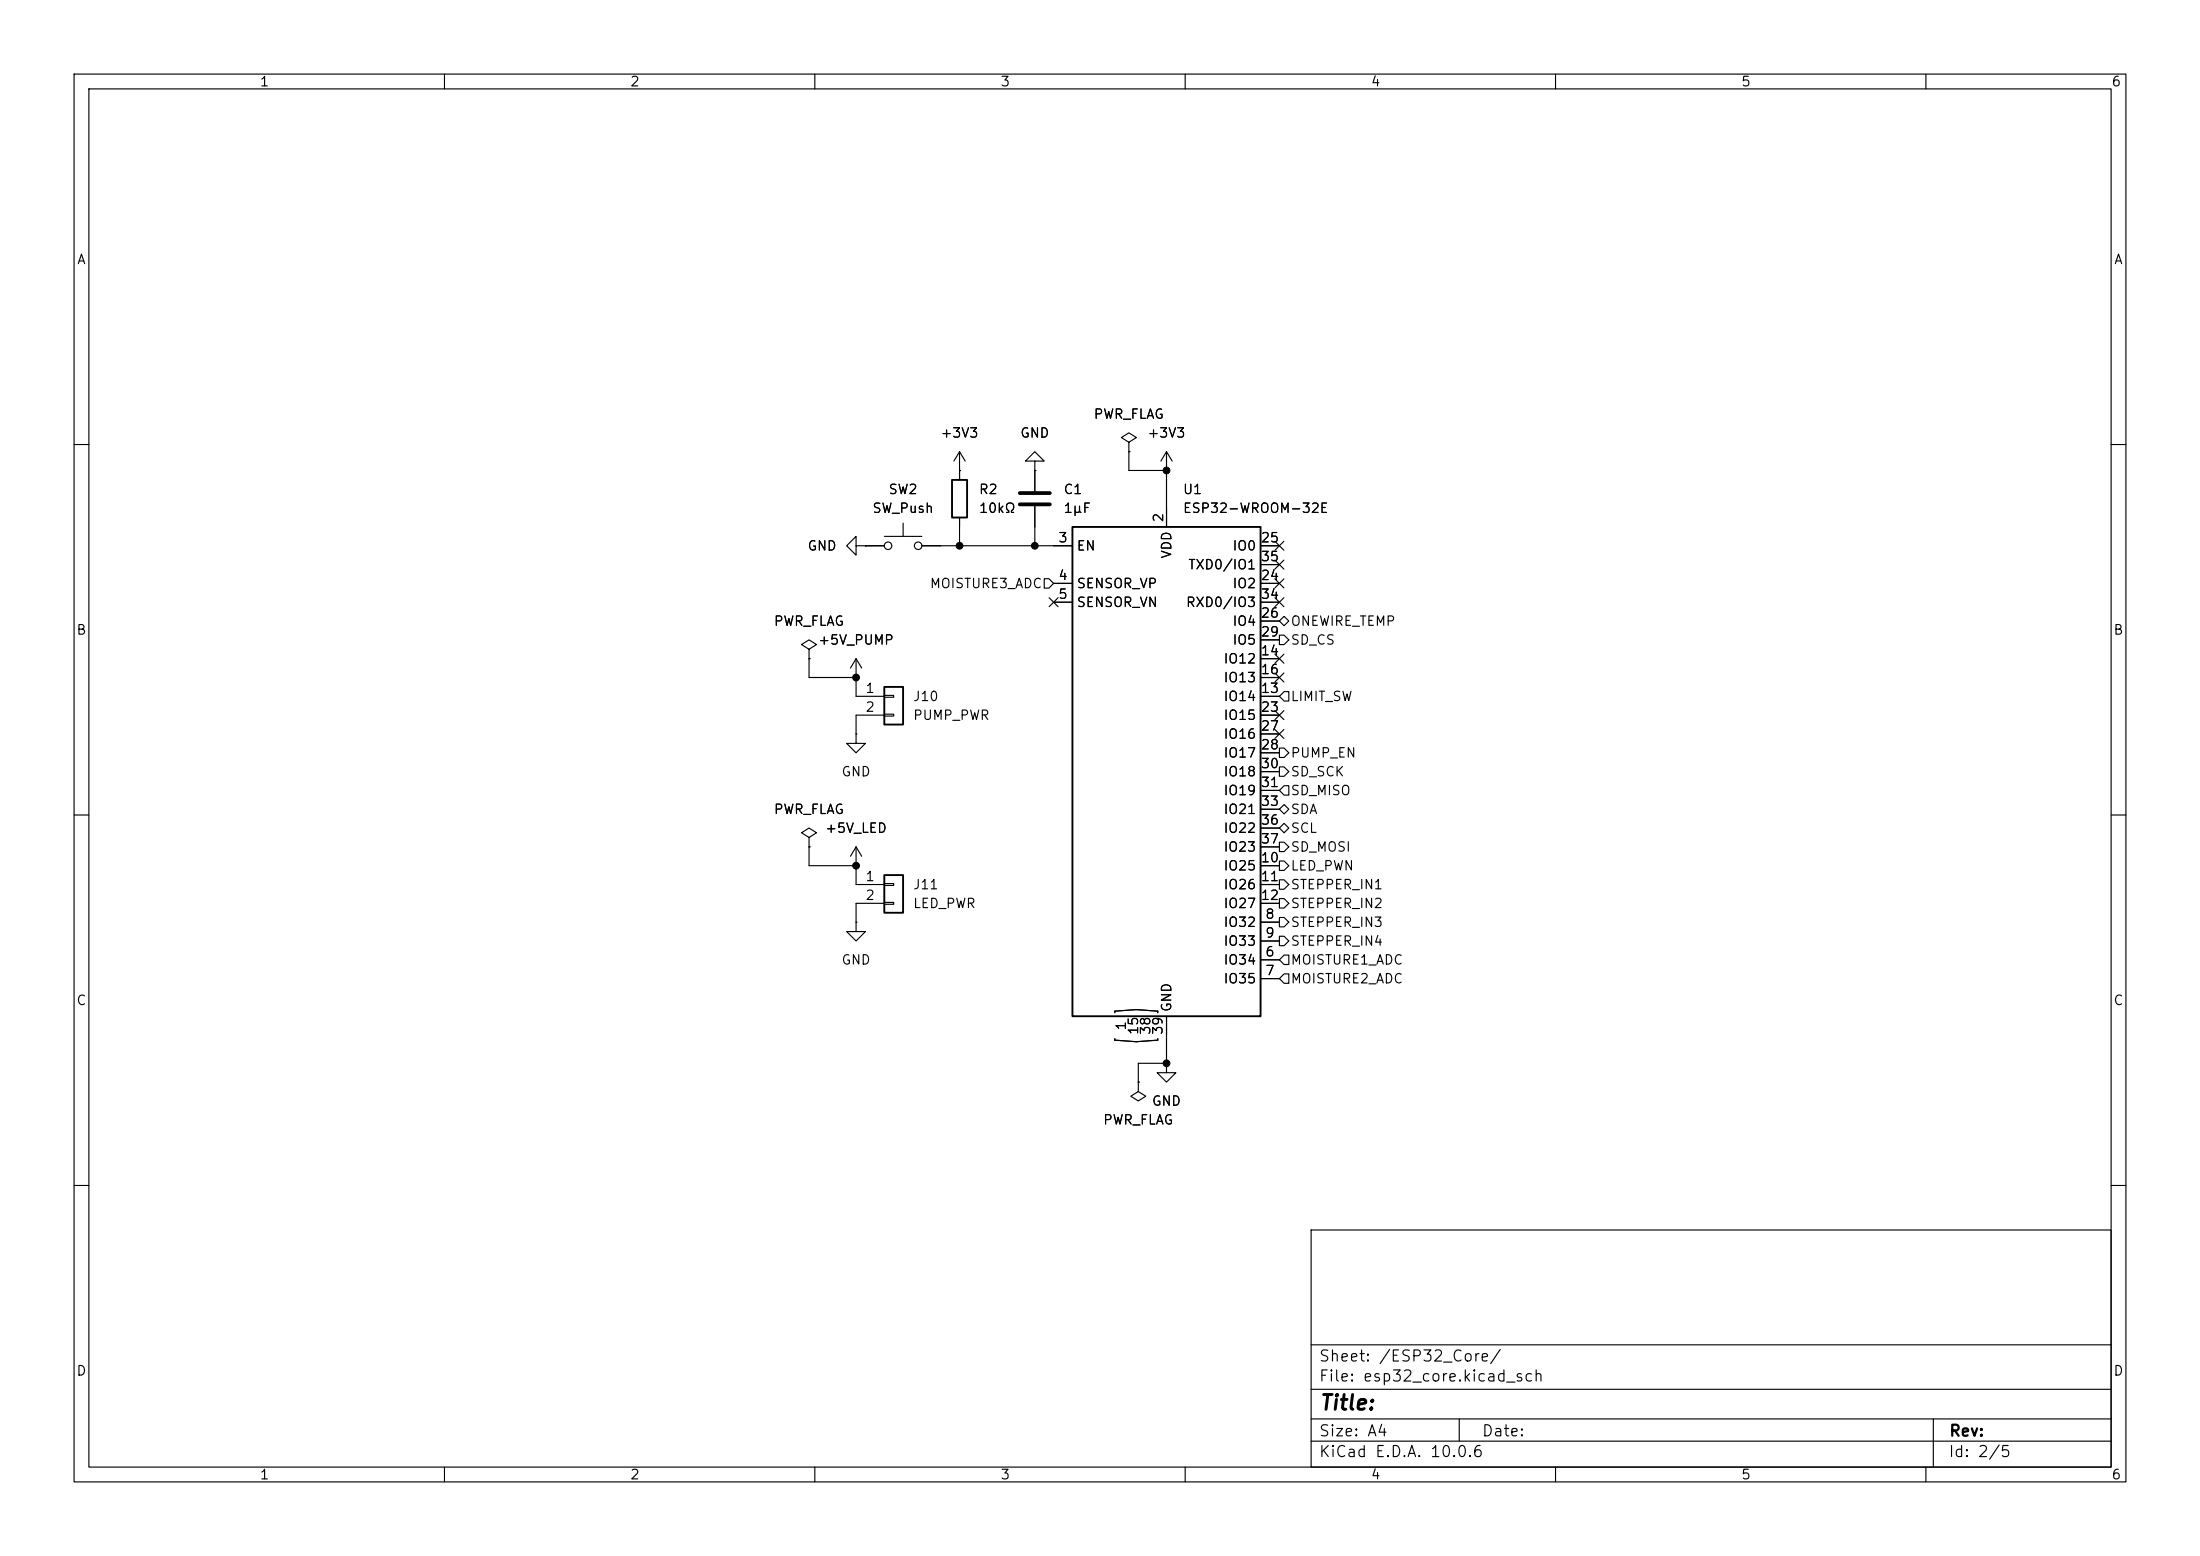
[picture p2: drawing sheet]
(kicad_sch
 (version 20260306)
 (generator "eeschema")
 (generator_version "10.0")
 (paper "A4")
 (lib_symbols
  (symbol "Connector_Generic:Conn_01x02"
   (pin_names
    (offset 1.016) (hide yes)) (exclude_from_sim no) (in_bom yes) (on_board yes)
   (in_pos_files yes)
   (duplicate_pin_numbers_are_jumpers no)
   (property "Reference" "J" (at 0 2.54 0) (show_name no) (do_not_autoplace no) (effects (font (size 1.27 1.27))))
   (property "Value" "Conn_01x02" (at 0 -5.08 0) (show_name no) (do_not_autoplace no) (effects (font (size 1.27 1.27))))
   (property "Footprint" "" (at 0 0 0) (show_name no) (do_not_autoplace no) (hide yes) (effects (font (size 1.27 1.27))))
   (property "Datasheet" "" (at 0 0 0) (show_name no) (do_not_autoplace no) (hide yes) (effects (font (size 1.27 1.27))))
   (property "Description" "Generic connector, single row, 01x02, script generated (kicad-library-utils/schlib/autogen/connector/)" (at 0 0 0) (show_name no) (do_not_autoplace no) (hide yes) (effects (font (size 1.27 1.27))))
   (symbol "Conn_01x02_1_1"
    (rectangle (start -1.27 1.27) (end 1.27 -3.81) (stroke (width 0.254) (type default)) (fill (type background)))
    (rectangle (start -1.27 0.127) (end 0 -0.127) (stroke (width 0.1524) (type default)) (fill (type none)))
    (rectangle (start -1.27 -2.413) (end 0 -2.667) (stroke (width 0.1524) (type default)) (fill (type none)))
    (pin passive line (at -5.08 0 0) (length 3.81) (name "Pin_1" (effects (font (size 1.27 1.27)))) (number "1" (effects (font (size 1.27 1.27)))))
    (pin passive line (at -5.08 -2.54 0) (length 3.81) (name "Pin_2" (effects (font (size 1.27 1.27)))) (number "2" (effects (font (size 1.27 1.27))))))
   (embedded_fonts no))
  (symbol "Device:C"
   (pin_numbers (hide yes))
   (pin_names
    (offset 0.254)) (exclude_from_sim no) (in_bom yes) (on_board yes)
   (in_pos_files yes)
   (duplicate_pin_numbers_are_jumpers no)
   (property "Reference" "C" (at 0.635 2.54 0) (show_name no) (do_not_autoplace no) (effects (font (size 1.27 1.27)) (justify left)))
   (property "Value" "C" (at 0.635 -2.54 0) (show_name no) (do_not_autoplace no) (effects (font (size 1.27 1.27)) (justify left)))
   (property "Footprint" "" (at 0.9652 -3.81 0) (show_name no) (do_not_autoplace no) (hide yes) (effects (font (size 1.27 1.27))))
   (property "Datasheet" "" (at 0 0 0) (show_name no) (do_not_autoplace no) (hide yes) (effects (font (size 1.27 1.27))))
   (property "Description" "Unpolarized capacitor" (at 0 0 0) (show_name no) (do_not_autoplace no) (hide yes) (effects (font (size 1.27 1.27))))
   (symbol "C_0_1"
    (polyline (pts (xy -2.032 0.762) (xy 2.032 0.762)) (stroke (width 0.508) (type default)) (fill (type none)))
    (polyline (pts (xy -2.032 -0.762) (xy 2.032 -0.762)) (stroke (width 0.508) (type default)) (fill (type none))))
   (symbol "C_1_1"
    (pin passive line (at 0 3.81 270) (length 2.794) (name "" (effects (font (size 1.27 1.27)))) (number "1" (effects (font (size 1.27 1.27)))))
    (pin passive line (at 0 -3.81 90) (length 2.794) (name "" (effects (font (size 1.27 1.27)))) (number "2" (effects (font (size 1.27 1.27))))))
   (embedded_fonts no))
  (symbol "Device:R"
   (pin_numbers (hide yes))
   (pin_names
    (offset 0)) (exclude_from_sim no) (in_bom yes) (on_board yes)
   (in_pos_files yes)
   (duplicate_pin_numbers_are_jumpers no)
   (property "Reference" "R" (at 2.032 0 90) (show_name no) (do_not_autoplace no) (effects (font (size 1.27 1.27))))
   (property "Value" "R" (at 0 0 90) (show_name no) (do_not_autoplace no) (effects (font (size 1.27 1.27))))
   (property "Footprint" "" (at -1.778 0 90) (show_name no) (do_not_autoplace no) (hide yes) (effects (font (size 1.27 1.27))))
   (property "Datasheet" "" (at 0 0 0) (show_name no) (do_not_autoplace no) (hide yes) (effects (font (size 1.27 1.27))))
   (property "Description" "Resistor" (at 0 0 0) (show_name no) (do_not_autoplace no) (hide yes) (effects (font (size 1.27 1.27))))
   (symbol "R_0_1"
    (rectangle (start -1.016 -2.54) (end 1.016 2.54) (stroke (width 0.254) (type default)) (fill (type none))))
   (symbol "R_1_1"
    (pin passive line (at 0 3.81 270) (length 1.27) (name "" (effects (font (size 1.27 1.27)))) (number "1" (effects (font (size 1.27 1.27)))))
    (pin passive line (at 0 -3.81 90) (length 1.27) (name "" (effects (font (size 1.27 1.27)))) (number "2" (effects (font (size 1.27 1.27))))))
   (embedded_fonts no))
  (symbol "RF_Module:ESP32-WROOM-32E" (exclude_from_sim no) (in_bom yes) (on_board yes)
   (in_pos_files yes)
   (duplicate_pin_numbers_are_jumpers no)
   (property "Reference" "U" (at -12.7 34.29 0) (show_name no) (do_not_autoplace no) (effects (font (size 1.27 1.27)) (justify left)))
   (property "Value" "ESP32-WROOM-32E" (at 1.27 34.29 0) (show_name no) (do_not_autoplace no) (effects (font (size 1.27 1.27)) (justify left)))
   (property "Footprint" "RF_Module:ESP32-WROOM-32E" (at 16.51 -34.29 0) (show_name no) (do_not_autoplace no) (hide yes) (effects (font (size 1.27 1.27))))
   (property "Datasheet" "https://www.espressif.com/sites/default/files/documentation/esp32-wroom-32e_esp32-wroom-32ue_datasheet_en.pdf" (at 0 0 0) (show_name no) (do_not_autoplace no) (hide yes) (effects (font (size 1.27 1.27))))
   (property "Description" "RF Module, ESP32-D0WD-V3 SoC, without PSRAM, Wi-Fi 802.11b/g/n, Bluetooth, BLE, 32-bit, 2.7-3.6V, onboard antenna, SMD" (at 0 0 0) (show_name no) (do_not_autoplace no) (hide yes) (effects (font (size 1.27 1.27))))
   (symbol "ESP32-WROOM-32E_0_1"
    (rectangle (start -12.7 33.02) (end 12.7 -33.02) (stroke (width 0.254) (type default)) (fill (type background))))
   (symbol "ESP32-WROOM-32E_1_1"
    (pin power_in line (at 0 35.56 270) (length 2.54) (name "VDD" (effects (font (size 1.27 1.27)))) (number "2" (effects (font (size 1.27 1.27)))))
    (pin input line (at -15.24 30.48 0) (length 2.54) (name "EN" (effects (font (size 1.27 1.27)))) (number "3" (effects (font (size 1.27 1.27)))))
    (pin input line (at -15.24 25.4 0) (length 2.54) (name "SENSOR_VP" (effects (font (size 1.27 1.27)))) (number "4" (effects (font (size 1.27 1.27)))))
    (pin input line (at -15.24 22.86 0) (length 2.54) (name "SENSOR_VN" (effects (font (size 1.27 1.27)))) (number "5" (effects (font (size 1.27 1.27)))))
    (pin input line (at 15.24 -25.4 180) (length 2.54) (name "IO34" (effects (font (size 1.27 1.27)))) (number "6" (effects (font (size 1.27 1.27)))))
    (pin input line (at 15.24 -27.94 180) (length 2.54) (name "IO35" (effects (font (size 1.27 1.27)))) (number "7" (effects (font (size 1.27 1.27)))))
    (pin bidirectional line (at 15.24 -20.32 180) (length 2.54) (name "IO32" (effects (font (size 1.27 1.27)))) (number "8" (effects (font (size 1.27 1.27)))))
    (pin bidirectional line (at 15.24 -22.86 180) (length 2.54) (name "IO33" (effects (font (size 1.27 1.27)))) (number "9" (effects (font (size 1.27 1.27)))))
    (pin bidirectional line (at 15.24 -12.7 180) (length 2.54) (name "IO25" (effects (font (size 1.27 1.27)))) (number "10" (effects (font (size 1.27 1.27)))))
    (pin bidirectional line (at 15.24 -15.24 180) (length 2.54) (name "IO26" (effects (font (size 1.27 1.27)))) (number "11" (effects (font (size 1.27 1.27)))))
    (pin bidirectional line (at 15.24 -17.78 180) (length 2.54) (name "IO27" (effects (font (size 1.27 1.27)))) (number "12" (effects (font (size 1.27 1.27)))))
    (pin bidirectional line (at 15.24 10.16 180) (length 2.54) (name "IO14" (effects (font (size 1.27 1.27)))) (number "13" (effects (font (size 1.27 1.27)))))
    (pin bidirectional line (at 15.24 15.24 180) (length 2.54) (name "IO12" (effects (font (size 1.27 1.27)))) (number "14" (effects (font (size 1.27 1.27)))))
    (pin bidirectional line (at 15.24 12.7 180) (length 2.54) (name "IO13" (effects (font (size 1.27 1.27)))) (number "16" (effects (font (size 1.27 1.27)))))
    (pin no_connect line (at -12.7 -5.08 0) (length 2.54) (hide yes) (name "NC" (effects (font (size 1.27 1.27)))) (number "17" (effects (font (size 1.27 1.27)))))
    (pin no_connect line (at -12.7 -7.62 0) (length 2.54) (hide yes) (name "NC" (effects (font (size 1.27 1.27)))) (number "18" (effects (font (size 1.27 1.27)))))
    (pin no_connect line (at -12.7 -12.7 0) (length 2.54) (hide yes) (name "NC" (effects (font (size 1.27 1.27)))) (number "19" (effects (font (size 1.27 1.27)))))
    (pin no_connect line (at -12.7 -10.16 0) (length 2.54) (hide yes) (name "NC" (effects (font (size 1.27 1.27)))) (number "20" (effects (font (size 1.27 1.27)))))
    (pin no_connect line (at -12.7 0 0) (length 2.54) (hide yes) (name "NC" (effects (font (size 1.27 1.27)))) (number "21" (effects (font (size 1.27 1.27)))))
    (pin no_connect line (at -12.7 -2.54 0) (length 2.54) (hide yes) (name "NC" (effects (font (size 1.27 1.27)))) (number "22" (effects (font (size 1.27 1.27)))))
    (pin bidirectional line (at 15.24 7.62 180) (length 2.54) (name "IO15" (effects (font (size 1.27 1.27)))) (number "23" (effects (font (size 1.27 1.27)))))
    (pin bidirectional line (at 15.24 25.4 180) (length 2.54) (name "IO2" (effects (font (size 1.27 1.27)))) (number "24" (effects (font (size 1.27 1.27)))))
    (pin bidirectional line (at 15.24 30.48 180) (length 2.54) (name "IO0" (effects (font (size 1.27 1.27)))) (number "25" (effects (font (size 1.27 1.27)))))
    (pin bidirectional line (at 15.24 20.32 180) (length 2.54) (name "IO4" (effects (font (size 1.27 1.27)))) (number "26" (effects (font (size 1.27 1.27)))))
    (pin bidirectional line (at 15.24 5.08 180) (length 2.54) (name "IO16" (effects (font (size 1.27 1.27)))) (number "27" (effects (font (size 1.27 1.27)))))
    (pin bidirectional line (at 15.24 2.54 180) (length 2.54) (name "IO17" (effects (font (size 1.27 1.27)))) (number "28" (effects (font (size 1.27 1.27)))))
    (pin bidirectional line (at 15.24 17.78 180) (length 2.54) (name "IO5" (effects (font (size 1.27 1.27)))) (number "29" (effects (font (size 1.27 1.27)))))
    (pin bidirectional line (at 15.24 0 180) (length 2.54) (name "IO18" (effects (font (size 1.27 1.27)))) (number "30" (effects (font (size 1.27 1.27)))))
    (pin bidirectional line (at 15.24 -2.54 180) (length 2.54) (name "IO19" (effects (font (size 1.27 1.27)))) (number "31" (effects (font (size 1.27 1.27)))))
    (pin no_connect line (at -12.7 -27.94 0) (length 2.54) (hide yes) (name "NC" (effects (font (size 1.27 1.27)))) (number "32" (effects (font (size 1.27 1.27)))))
    (pin bidirectional line (at 15.24 -5.08 180) (length 2.54) (name "IO21" (effects (font (size 1.27 1.27)))) (number "33" (effects (font (size 1.27 1.27)))))
    (pin bidirectional line (at 15.24 22.86 180) (length 2.54) (name "RXD0/IO3" (effects (font (size 1.27 1.27)))) (number "34" (effects (font (size 1.27 1.27)))))
    (pin bidirectional line (at 15.24 27.94 180) (length 2.54) (name "TXD0/IO1" (effects (font (size 1.27 1.27)))) (number "35" (effects (font (size 1.27 1.27)))))
    (pin bidirectional line (at 15.24 -7.62 180) (length 2.54) (name "IO22" (effects (font (size 1.27 1.27)))) (number "36" (effects (font (size 1.27 1.27)))))
    (pin bidirectional line (at 15.24 -10.16 180) (length 2.54) (name "IO23" (effects (font (size 1.27 1.27)))) (number "37" (effects (font (size 1.27 1.27)))))
    (pin power_in line (at 0 -35.56 90) (length 2.54) (name "GND" (effects (font (size 1.27 1.27)))) (number "[1,15,38,39]" (effects (font (size 1.27 1.27))))))
   (embedded_fonts no))
  (symbol "Switch:SW_Push"
   (pin_numbers (hide yes))
   (pin_names
    (offset 1.016) (hide yes)) (exclude_from_sim no) (in_bom yes) (on_board yes)
   (in_pos_files yes)
   (duplicate_pin_numbers_are_jumpers no)
   (property "Reference" "SW" (at 1.27 2.54 0) (show_name no) (do_not_autoplace no) (effects (font (size 1.27 1.27)) (justify left)))
   (property "Value" "SW_Push" (at 0 -1.524 0) (show_name no) (do_not_autoplace no) (effects (font (size 1.27 1.27))))
   (property "Footprint" "" (at 0 5.08 0) (show_name no) (do_not_autoplace no) (hide yes) (effects (font (size 1.27 1.27))))
   (property "Datasheet" "" (at 0 5.08 0) (show_name no) (do_not_autoplace no) (hide yes) (effects (font (size 1.27 1.27))))
   (property "Description" "Push button switch, generic, two pins" (at 0 0 0) (show_name no) (do_not_autoplace no) (hide yes) (effects (font (size 1.27 1.27))))
   (symbol "SW_Push_0_1"
    (circle (center -2.032 0) (radius 0.508) (stroke (width 0) (type default)) (fill (type none)))
    (polyline (pts (xy 0 1.27) (xy 0 3.048)) (stroke (width 0) (type default)) (fill (type none)))
    (circle (center 2.032 0) (radius 0.508) (stroke (width 0) (type default)) (fill (type none)))
    (polyline (pts (xy 2.54 1.27) (xy -2.54 1.27)) (stroke (width 0) (type default)) (fill (type none)))
    (pin passive line (at -5.08 0 0) (length 2.54) (name "1" (effects (font (size 1.27 1.27)))) (number "1" (effects (font (size 1.27 1.27)))))
    (pin passive line (at 5.08 0 180) (length 2.54) (name "2" (effects (font (size 1.27 1.27)))) (number "2" (effects (font (size 1.27 1.27))))))
   (embedded_fonts no))
  (symbol "power:+3V3"
   (power global)
   (pin_numbers (hide yes))
   (pin_names
    (offset 0) (hide yes)) (exclude_from_sim no) (in_bom yes) (on_board yes)
   (in_pos_files yes)
   (duplicate_pin_numbers_are_jumpers no)
   (property "Reference" "#PWR" (at 0 -3.81 0) (show_name no) (do_not_autoplace no) (hide yes) (effects (font (size 1.27 1.27))))
   (property "Value" "+3V3" (at 0 3.556 0) (show_name no) (do_not_autoplace no) (effects (font (size 1.27 1.27))))
   (property "Footprint" "" (at 0 0 0) (show_name no) (do_not_autoplace no) (hide yes) (effects (font (size 1.27 1.27))))
   (property "Datasheet" "" (at 0 0 0) (show_name no) (do_not_autoplace no) (hide yes) (effects (font (size 1.27 1.27))))
   (property "Description" "Power symbol creates a global label with name \"+3V3\"" (at 0 0 0) (show_name no) (do_not_autoplace no) (hide yes) (effects (font (size 1.27 1.27))))
   (symbol "+3V3_0_1"
    (polyline (pts (xy -0.762 1.27) (xy 0 2.54)) (stroke (width 0) (type default)) (fill (type none)))
    (polyline (pts (xy 0 2.54) (xy 0.762 1.27)) (stroke (width 0) (type default)) (fill (type none)))
    (polyline (pts (xy 0 0) (xy 0 2.54)) (stroke (width 0) (type default)) (fill (type none))))
   (symbol "+3V3_1_1"
    (pin power_in line (at 0 0 90) (length 0) (name "" (effects (font (size 1.27 1.27)))) (number "1" (effects (font (size 1.27 1.27))))))
   (embedded_fonts no))
  (symbol "power:+5V"
   (power global)
   (pin_numbers (hide yes))
   (pin_names
    (offset 0) (hide yes)) (exclude_from_sim no) (in_bom yes) (on_board yes)
   (in_pos_files yes)
   (duplicate_pin_numbers_are_jumpers no)
   (property "Reference" "#PWR" (at 0 -3.81 0) (show_name no) (do_not_autoplace no) (hide yes) (effects (font (size 1.27 1.27))))
   (property "Value" "+5V" (at 0 3.556 0) (show_name no) (do_not_autoplace no) (effects (font (size 1.27 1.27))))
   (property "Footprint" "" (at 0 0 0) (show_name no) (do_not_autoplace no) (hide yes) (effects (font (size 1.27 1.27))))
   (property "Datasheet" "" (at 0 0 0) (show_name no) (do_not_autoplace no) (hide yes) (effects (font (size 1.27 1.27))))
   (property "Description" "Power symbol creates a global label with name \"+5V\"" (at 0 0 0) (show_name no) (do_not_autoplace no) (hide yes) (effects (font (size 1.27 1.27))))
   (symbol "+5V_0_1"
    (polyline (pts (xy -0.762 1.27) (xy 0 2.54)) (stroke (width 0) (type default)) (fill (type none)))
    (polyline (pts (xy 0 2.54) (xy 0.762 1.27)) (stroke (width 0) (type default)) (fill (type none)))
    (polyline (pts (xy 0 0) (xy 0 2.54)) (stroke (width 0) (type default)) (fill (type none))))
   (symbol "+5V_1_1"
    (pin power_in line (at 0 0 90) (length 0) (name "" (effects (font (size 1.27 1.27)))) (number "1" (effects (font (size 1.27 1.27))))))
   (embedded_fonts no))
  (symbol "power:GND"
   (power global)
   (pin_numbers (hide yes))
   (pin_names
    (offset 0) (hide yes)) (exclude_from_sim no) (in_bom yes) (on_board yes)
   (in_pos_files yes)
   (duplicate_pin_numbers_are_jumpers no)
   (property "Reference" "#PWR" (at 0 -6.35 0) (show_name no) (do_not_autoplace no) (hide yes) (effects (font (size 1.27 1.27))))
   (property "Value" "GND" (at 0 -3.81 0) (show_name no) (do_not_autoplace no) (effects (font (size 1.27 1.27))))
   (property "Footprint" "" (at 0 0 0) (show_name no) (do_not_autoplace no) (hide yes) (effects (font (size 1.27 1.27))))
   (property "Datasheet" "" (at 0 0 0) (show_name no) (do_not_autoplace no) (hide yes) (effects (font (size 1.27 1.27))))
   (property "Description" "Power symbol creates a global label with name \"GND\" , ground" (at 0 0 0) (show_name no) (do_not_autoplace no) (hide yes) (effects (font (size 1.27 1.27))))
   (symbol "GND_0_1"
    (polyline (pts (xy 0 0) (xy 0 -1.27) (xy 1.27 -1.27) (xy 0 -2.54) (xy -1.27 -1.27) (xy 0 -1.27)) (stroke (width 0) (type default)) (fill (type none))))
   (symbol "GND_1_1"
    (pin power_in line (at 0 0 270) (length 0) (name "" (effects (font (size 1.27 1.27)))) (number "1" (effects (font (size 1.27 1.27))))))
   (embedded_fonts no))
  (symbol "power:PWR_FLAG"
   (power global)
   (pin_numbers (hide yes))
   (pin_names
    (offset 0) (hide yes)) (exclude_from_sim no) (in_bom yes) (on_board yes)
   (in_pos_files yes)
   (duplicate_pin_numbers_are_jumpers no)
   (property "Reference" "#FLG" (at 0 1.905 0) (show_name no) (do_not_autoplace no) (hide yes) (effects (font (size 1.27 1.27))))
   (property "Value" "PWR_FLAG" (at 0 3.81 0) (show_name no) (do_not_autoplace no) (effects (font (size 1.27 1.27))))
   (property "Footprint" "" (at 0 0 0) (show_name no) (do_not_autoplace no) (hide yes) (effects (font (size 1.27 1.27))))
   (property "Datasheet" "" (at 0 0 0) (show_name no) (do_not_autoplace no) (hide yes) (effects (font (size 1.27 1.27))))
   (property "Description" "Special symbol for telling ERC where power comes from" (at 0 0 0) (show_name no) (do_not_autoplace no) (hide yes) (effects (font (size 1.27 1.27))))
   (symbol "PWR_FLAG_0_0"
    (pin power_out line (at 0 0 90) (length 0) (name "" (effects (font (size 1.27 1.27)))) (number "1" (effects (font (size 1.27 1.27))))))
   (symbol "PWR_FLAG_0_1"
    (polyline (pts (xy 0 0) (xy 0 1.27) (xy -1.016 1.905) (xy 0 2.54) (xy 1.016 1.905) (xy 0 1.27)) (stroke (width 0) (type default)) (fill (type none))))
   (embedded_fonts no)))
 (junction
  (at 157.48 63.5)
  (diameter 0)
  (color 0 0 0 0))
 (junction
  (at 157.48 143.51)
  (diameter 0)
  (color 0 0 0 0))
 (junction
  (at 139.7 73.66)
  (diameter 0)
  (color 0 0 0 0))
 (junction
  (at 115.57 116.84)
  (diameter 0)
  (color 0 0 0 0))
 (junction
  (at 129.54 73.66)
  (diameter 0)
  (color 0 0 0 0))
 (junction
  (at 115.57 91.44)
  (diameter 0)
  (color 0 0 0 0))
 (no_connect
  (at 172.72 96.52))
 (no_connect
  (at 172.72 78.74))
 (no_connect
  (at 172.72 76.2))
 (no_connect
  (at 142.24 81.28))
 (no_connect
  (at 172.72 99.06))
 (no_connect
  (at 172.72 81.28))
 (no_connect
  (at 172.72 88.9))
 (no_connect
  (at 172.72 91.44))
 (no_connect
  (at 172.72 73.66))
 (wire
  (pts (xy 152.4 63.5) (xy 157.48 63.5))
  (stroke (width 0) (type default)))
 (wire
  (pts (xy 157.48 143.51) (xy 157.48 139.7))
  (stroke (width 0) (type default)))
 (wire
  (pts (xy 115.57 91.44) (xy 115.57 93.98))
  (stroke (width 0) (type default)))
 (wire
  (pts (xy 139.7 73.66) (xy 142.24 73.66))
  (stroke (width 0) (type default)))
 (wire
  (pts (xy 157.48 63.5) (xy 157.48 68.58))
  (stroke (width 0) (type default)))
 (wire
  (pts (xy 127 73.66) (xy 139.7 73.66))
  (stroke (width 0) (type default)))
 (wire
  (pts (xy 109.22 116.84) (xy 115.57 116.84))
  (stroke (width 0) (type default)))
 (wire
  (pts (xy 115.57 116.84) (xy 115.57 119.38))
  (stroke (width 0) (type default)))
 (wire
  (pts (xy 115.57 121.92) (xy 115.57 124.46))
  (stroke (width 0) (type default)))
 (wire
  (pts (xy 129.54 71.12) (xy 129.54 73.66))
  (stroke (width 0) (type default)))
 (wire
  (pts (xy 153.67 146.05) (xy 153.67 143.51))
  (stroke (width 0) (type default)))
 (wire
  (pts (xy 109.22 88.9) (xy 109.22 91.44))
  (stroke (width 0) (type default)))
 (wire
  (pts (xy 115.57 96.52) (xy 115.57 99.06))
  (stroke (width 0) (type default)))
 (wire
  (pts (xy 139.7 71.12) (xy 139.7 73.66))
  (stroke (width 0) (type default)))
 (wire
  (pts (xy 109.22 91.44) (xy 115.57 91.44))
  (stroke (width 0) (type default)))
 (wire
  (pts (xy 152.4 60.96) (xy 152.4 63.5))
  (stroke (width 0) (type default)))
 (wire
  (pts (xy 153.67 143.51) (xy 157.48 143.51))
  (stroke (width 0) (type default)))
 (wire
  (pts (xy 109.22 114.3) (xy 109.22 116.84))
  (stroke (width 0) (type default)))
 (hierarchical_label "MOISTURE3_ADC"
  (shape input)
  (at 142.24 78.74 180)
  (effects (font (size 1.27 1.27)) (justify right)))
 (hierarchical_label "ONEWIRE_TEMP"
  (shape bidirectional)
  (at 172.72 83.82 0)
  (effects (font (size 1.27 1.27)) (justify left)))
 (hierarchical_label "SD_MISO"
  (shape input)
  (at 172.72 106.68 0)
  (effects (font (size 1.27 1.27)) (justify left)))
 (hierarchical_label "STEPPER_IN4"
  (shape output)
  (at 172.72 127 0)
  (effects (font (size 1.27 1.27)) (justify left)))
 (hierarchical_label "SDA"
  (shape bidirectional)
  (at 172.72 109.22 0)
  (effects (font (size 1.27 1.27)) (justify left)))
 (hierarchical_label "LIMIT_SW"
  (shape input)
  (at 172.72 93.98 0)
  (effects (font (size 1.27 1.27)) (justify left)))
 (hierarchical_label "SD_CS"
  (shape output)
  (at 172.72 86.36 0)
  (effects (font (size 1.27 1.27)) (justify left)))
 (hierarchical_label "MOISTURE2_ADC"
  (shape input)
  (at 172.72 132.08 0)
  (effects (font (size 1.27 1.27)) (justify left)))
 (hierarchical_label "SD_MOSI"
  (shape output)
  (at 172.72 114.3 0)
  (effects (font (size 1.27 1.27)) (justify left)))
 (hierarchical_label "PUMP_EN"
  (shape output)
  (at 172.72 101.6 0)
  (effects (font (size 1.27 1.27)) (justify left)))
 (hierarchical_label "LED_PWN"
  (shape output)
  (at 172.72 116.84 0)
  (effects (font (size 1.27 1.27)) (justify left)))
 (hierarchical_label "STEPPER_IN1"
  (shape output)
  (at 172.72 119.38 0)
  (effects (font (size 1.27 1.27)) (justify left)))
 (hierarchical_label "SCL"
  (shape bidirectional)
  (at 172.72 111.76 0)
  (effects (font (size 1.27 1.27)) (justify left)))
 (hierarchical_label "MOISTURE1_ADC"
  (shape input)
  (at 172.72 129.54 0)
  (effects (font (size 1.27 1.27)) (justify left)))
 (hierarchical_label "STEPPER_IN3"
  (shape output)
  (at 172.72 124.46 0)
  (effects (font (size 1.27 1.27)) (justify left)))
 (hierarchical_label "SD_SCK"
  (shape output)
  (at 172.72 104.14 0)
  (effects (font (size 1.27 1.27)) (justify left)))
 (hierarchical_label "STEPPER_IN2"
  (shape output)
  (at 172.72 121.92 0)
  (effects (font (size 1.27 1.27)) (justify left)))
 (symbol
  (lib_id "Connector_Generic:Conn_01x02")
  (at 120.65 119.38 0)
  (unit 1)
  (body_style 1)
  (exclude_from_sim no)
  (in_bom yes)
  (on_board yes)
  (in_pos_files yes)
  (dnp no)
  (fields_autoplaced yes)
  (property "Reference" "J11" (at 123.19 119.3799 0) (show_name no) (do_not_autoplace no) (effects (font (size 1.27 1.27)) (justify left)))
  (property "Value" "LED_PWR" (at 123.19 121.9199 0) (show_name no) (do_not_autoplace no) (effects (font (size 1.27 1.27)) (justify left)))
  (property "Footprint" "" (at 120.65 119.38 0) (hide yes) (show_name no) (do_not_autoplace no) (effects (font (size 1.27 1.27))))
  (property "Datasheet" "" (at 120.65 119.38 0) (hide yes) (show_name no) (do_not_autoplace no) (effects (font (size 1.27 1.27))))
  (property "Description" "Generic connector, single row, 01x02, script generated (kicad-library-utils/schlib/autogen/connector/)" (at 120.65 119.38 0) (hide yes) (show_name no) (do_not_autoplace no) (effects (font (size 1.27 1.27))))
  (pin "2")
  (pin "1"))
 (symbol
  (lib_id "power:+3V3")
  (at 157.48 63.5 0)
  (unit 1)
  (body_style 1)
  (exclude_from_sim no)
  (in_bom yes)
  (on_board yes)
  (in_pos_files yes)
  (dnp no)
  (fields_autoplaced yes)
  (property "Reference" "#PWR016" (at 157.48 67.31 0) (hide yes) (show_name no) (do_not_autoplace no) (effects (font (size 1.27 1.27))))
  (property "Value" "+3V3" (at 157.48 58.42 0) (show_name no) (do_not_autoplace no) (effects (font (size 1.27 1.27))))
  (property "Footprint" "" (at 157.48 63.5 0) (hide yes) (show_name no) (do_not_autoplace no) (effects (font (size 1.27 1.27))))
  (property "Datasheet" "" (at 157.48 63.5 0) (hide yes) (show_name no) (do_not_autoplace no) (effects (font (size 1.27 1.27))))
  (property "Description" "Power symbol creates a global label with name \"+3V3\"" (at 157.48 63.5 0) (hide yes) (show_name no) (do_not_autoplace no) (effects (font (size 1.27 1.27))))
  (pin "1"))
 (symbol
  (lib_id "RF_Module:ESP32-WROOM-32E")
  (at 157.48 104.14 0)
  (unit 1)
  (body_style 1)
  (exclude_from_sim no)
  (in_bom yes)
  (on_board yes)
  (in_pos_files yes)
  (dnp no)
  (fields_autoplaced yes)
  (property "Reference" "U1" (at 159.6233 66.04 0) (show_name no) (do_not_autoplace no) (effects (font (size 1.27 1.27)) (justify left)))
  (property "Value" "ESP32-WROOM-32E" (at 159.6233 68.58 0) (show_name no) (do_not_autoplace no) (effects (font (size 1.27 1.27)) (justify left)))
  (property "Footprint" "RF_Module:ESP32-WROOM-32E" (at 173.99 138.43 0) (hide yes) (show_name no) (do_not_autoplace no) (effects (font (size 1.27 1.27))))
  (property "Datasheet" "https://www.espressif.com/sites/default/files/documentation/esp32-wroom-32e_esp32-wroom-32ue_datasheet_en.pdf" (at 157.48 104.14 0) (hide yes) (show_name no) (do_not_autoplace no) (effects (font (size 1.27 1.27))))
  (property "Description" "RF Module, ESP32-D0WD-V3 SoC, without PSRAM, Wi-Fi 802.11b/g/n, Bluetooth, BLE, 32-bit, 2.7-3.6V, onboard antenna, SMD" (at 157.48 104.14 0) (hide yes) (show_name no) (do_not_autoplace no) (effects (font (size 1.27 1.27))))
  (pin "7")
  (pin "13")
  (pin "16")
  (pin "17")
  (pin "18")
  (pin "19")
  (pin "20")
  (pin "6")
  (pin "12")
  (pin "10")
  (pin "14")
  (pin "3")
  (pin "4")
  (pin "5")
  (pin "8")
  (pin "2")
  (pin "9")
  (pin "11")
  (pin "24")
  (pin "[1,15,38,39]")
  (pin "29")
  (pin "22")
  (pin "30")
  (pin "35")
  (pin "26")
  (pin "31")
  (pin "28")
  (pin "32")
  (pin "34")
  (pin "23")
  (pin "37")
  (pin "21")
  (pin "25")
  (pin "33")
  (pin "36")
  (pin "27"))
 (symbol
  (lib_id "power:PWR_FLAG")
  (at 109.22 114.3 0)
  (unit 1)
  (body_style 1)
  (exclude_from_sim no)
  (in_bom yes)
  (on_board yes)
  (in_pos_files yes)
  (dnp no)
  (fields_autoplaced yes)
  (property "Reference" "#FLG03" (at 109.22 112.395 0) (hide yes) (show_name no) (do_not_autoplace no) (effects (font (size 1.27 1.27))))
  (property "Value" "PWR_FLAG" (at 109.22 109.22 0) (show_name no) (do_not_autoplace no) (effects (font (size 1.27 1.27))))
  (property "Footprint" "" (at 109.22 114.3 0) (hide yes) (show_name no) (do_not_autoplace no) (effects (font (size 1.27 1.27))))
  (property "Datasheet" "" (at 109.22 114.3 0) (hide yes) (show_name no) (do_not_autoplace no) (effects (font (size 1.27 1.27))))
  (property "Description" "Special symbol for telling ERC where power comes from" (at 109.22 114.3 0) (hide yes) (show_name no) (do_not_autoplace no) (effects (font (size 1.27 1.27))))
  (pin "1"))
 (symbol
  (lib_id "power:GND")
  (at 115.57 99.06 0)
  (unit 1)
  (body_style 1)
  (exclude_from_sim no)
  (in_bom yes)
  (on_board yes)
  (in_pos_files yes)
  (dnp no)
  (fields_autoplaced yes)
  (property "Reference" "#PWR022" (at 115.57 105.41 0) (hide yes) (show_name no) (do_not_autoplace no) (effects (font (size 1.27 1.27))))
  (property "Value" "GND" (at 115.57 104.14 0) (show_name no) (do_not_autoplace no) (effects (font (size 1.27 1.27))))
  (property "Footprint" "" (at 115.57 99.06 0) (hide yes) (show_name no) (do_not_autoplace no) (effects (font (size 1.27 1.27))))
  (property "Datasheet" "" (at 115.57 99.06 0) (hide yes) (show_name no) (do_not_autoplace no) (effects (font (size 1.27 1.27))))
  (property "Description" "Power symbol creates a global label with name \"GND\" , ground" (at 115.57 99.06 0) (hide yes) (show_name no) (do_not_autoplace no) (effects (font (size 1.27 1.27))))
  (pin "1"))
 (symbol
  (lib_id "Connector_Generic:Conn_01x02")
  (at 120.65 93.98 0)
  (unit 1)
  (body_style 1)
  (exclude_from_sim no)
  (in_bom yes)
  (on_board yes)
  (in_pos_files yes)
  (dnp no)
  (fields_autoplaced yes)
  (property "Reference" "J10" (at 123.19 93.9799 0) (show_name no) (do_not_autoplace no) (effects (font (size 1.27 1.27)) (justify left)))
  (property "Value" "PUMP_PWR" (at 123.19 96.5199 0) (show_name no) (do_not_autoplace no) (effects (font (size 1.27 1.27)) (justify left)))
  (property "Footprint" "" (at 120.65 93.98 0) (hide yes) (show_name no) (do_not_autoplace no) (effects (font (size 1.27 1.27))))
  (property "Datasheet" "" (at 120.65 93.98 0) (hide yes) (show_name no) (do_not_autoplace no) (effects (font (size 1.27 1.27))))
  (property "Description" "Generic connector, single row, 01x02, script generated (kicad-library-utils/schlib/autogen/connector/)" (at 120.65 93.98 0) (hide yes) (show_name no) (do_not_autoplace no) (effects (font (size 1.27 1.27))))
  (pin "1")
  (pin "2"))
 (symbol
  (lib_id "Device:C")
  (at 139.7 67.31 0)
  (unit 1)
  (body_style 1)
  (exclude_from_sim no)
  (in_bom yes)
  (on_board yes)
  (in_pos_files yes)
  (dnp no)
  (fields_autoplaced yes)
  (property "Reference" "C1" (at 143.51 66.0399 0) (show_name no) (do_not_autoplace no) (effects (font (size 1.27 1.27)) (justify left)))
  (property "Value" "1µF" (at 143.51 68.5799 0) (show_name no) (do_not_autoplace no) (effects (font (size 1.27 1.27)) (justify left)))
  (property "Footprint" "" (at 140.6652 71.12 0) (hide yes) (show_name no) (do_not_autoplace no) (effects (font (size 1.27 1.27))))
  (property "Datasheet" "" (at 139.7 67.31 0) (hide yes) (show_name no) (do_not_autoplace no) (effects (font (size 1.27 1.27))))
  (property "Description" "Unpolarized capacitor" (at 139.7 67.31 0) (hide yes) (show_name no) (do_not_autoplace no) (effects (font (size 1.27 1.27))))
  (pin "1")
  (pin "2"))
 (symbol
  (lib_id "power:PWR_FLAG")
  (at 109.22 88.9 0)
  (unit 1)
  (body_style 1)
  (exclude_from_sim no)
  (in_bom yes)
  (on_board yes)
  (in_pos_files yes)
  (dnp no)
  (fields_autoplaced yes)
  (property "Reference" "#FLG02" (at 109.22 86.995 0) (hide yes) (show_name no) (do_not_autoplace no) (effects (font (size 1.27 1.27))))
  (property "Value" "PWR_FLAG" (at 109.22 83.82 0) (show_name no) (do_not_autoplace no) (effects (font (size 1.27 1.27))))
  (property "Footprint" "" (at 109.22 88.9 0) (hide yes) (show_name no) (do_not_autoplace no) (effects (font (size 1.27 1.27))))
  (property "Datasheet" "" (at 109.22 88.9 0) (hide yes) (show_name no) (do_not_autoplace no) (effects (font (size 1.27 1.27))))
  (property "Description" "Special symbol for telling ERC where power comes from" (at 109.22 88.9 0) (hide yes) (show_name no) (do_not_autoplace no) (effects (font (size 1.27 1.27))))
  (pin "1"))
 (symbol
  (lib_id "power:GND")
  (at 116.84 73.66 270)
  (unit 1)
  (body_style 1)
  (exclude_from_sim no)
  (in_bom yes)
  (on_board yes)
  (in_pos_files yes)
  (dnp no)
  (fields_autoplaced yes)
  (property "Reference" "#PWR017" (at 110.49 73.66 0) (hide yes) (show_name no) (do_not_autoplace no) (effects (font (size 1.27 1.27))))
  (property "Value" "GND" (at 113.03 73.6599 90) (show_name no) (do_not_autoplace no) (effects (font (size 1.27 1.27)) (justify right)))
  (property "Footprint" "" (at 116.84 73.66 0) (hide yes) (show_name no) (do_not_autoplace no) (effects (font (size 1.27 1.27))))
  (property "Datasheet" "" (at 116.84 73.66 0) (hide yes) (show_name no) (do_not_autoplace no) (effects (font (size 1.27 1.27))))
  (property "Description" "Power symbol creates a global label with name \"GND\" , ground" (at 116.84 73.66 0) (hide yes) (show_name no) (do_not_autoplace no) (effects (font (size 1.27 1.27))))
  (pin "1"))
 (symbol
  (lib_id "Switch:SW_Push")
  (at 121.92 73.66 0)
  (unit 1)
  (body_style 1)
  (exclude_from_sim no)
  (in_bom yes)
  (on_board yes)
  (in_pos_files yes)
  (dnp no)
  (fields_autoplaced yes)
  (property "Reference" "SW2" (at 121.92 66.04 0) (show_name no) (do_not_autoplace no) (effects (font (size 1.27 1.27))))
  (property "Value" "SW_Push" (at 121.92 68.58 0) (show_name no) (do_not_autoplace no) (effects (font (size 1.27 1.27))))
  (property "Footprint" "Button_Switch_THT:SW_NKK_GW12LJP" (at 121.92 68.58 0) (hide yes) (show_name no) (do_not_autoplace no) (effects (font (size 1.27 1.27))))
  (property "Datasheet" "" (at 121.92 68.58 0) (hide yes) (show_name no) (do_not_autoplace no) (effects (font (size 1.27 1.27))))
  (property "Description" "Push button switch, generic, two pins" (at 121.92 73.66 0) (hide yes) (show_name no) (do_not_autoplace no) (effects (font (size 1.27 1.27))))
  (pin "2")
  (pin "1"))
 (symbol
  (lib_id "power:GND")
  (at 157.48 143.51 0)
  (unit 1)
  (body_style 1)
  (exclude_from_sim no)
  (in_bom yes)
  (on_board yes)
  (in_pos_files yes)
  (dnp no)
  (fields_autoplaced yes)
  (property "Reference" "#PWR015" (at 157.48 149.86 0) (hide yes) (show_name no) (do_not_autoplace no) (effects (font (size 1.27 1.27))))
  (property "Value" "GND" (at 157.48 148.59 0) (show_name no) (do_not_autoplace no) (effects (font (size 1.27 1.27))))
  (property "Footprint" "" (at 157.48 143.51 0) (hide yes) (show_name no) (do_not_autoplace no) (effects (font (size 1.27 1.27))))
  (property "Datasheet" "" (at 157.48 143.51 0) (hide yes) (show_name no) (do_not_autoplace no) (effects (font (size 1.27 1.27))))
  (property "Description" "Power symbol creates a global label with name \"GND\" , ground" (at 157.48 143.51 0) (hide yes) (show_name no) (do_not_autoplace no) (effects (font (size 1.27 1.27))))
  (pin "1"))
 (symbol
  (lib_id "power:+5V")
  (at 115.57 116.84 0)
  (unit 1)
  (body_style 1)
  (exclude_from_sim no)
  (in_bom yes)
  (on_board yes)
  (in_pos_files yes)
  (dnp no)
  (fields_autoplaced yes)
  (property "Reference" "#PWR021" (at 115.57 120.65 0) (hide yes) (show_name no) (do_not_autoplace no) (effects (font (size 1.27 1.27))))
  (property "Value" "+5V_LED" (at 115.57 111.76 0) (show_name no) (do_not_autoplace no) (effects (font (size 1.27 1.27))))
  (property "Footprint" "" (at 115.57 116.84 0) (hide yes) (show_name no) (do_not_autoplace no) (effects (font (size 1.27 1.27))))
  (property "Datasheet" "" (at 115.57 116.84 0) (hide yes) (show_name no) (do_not_autoplace no) (effects (font (size 1.27 1.27))))
  (property "Description" "Power symbol creates a global label with name \"+5V\"" (at 115.57 116.84 0) (hide yes) (show_name no) (do_not_autoplace no) (effects (font (size 1.27 1.27))))
  (pin "1"))
 (symbol
  (lib_id "power:PWR_FLAG")
  (at 152.4 60.96 0)
  (unit 1)
  (body_style 1)
  (exclude_from_sim no)
  (in_bom yes)
  (on_board yes)
  (in_pos_files yes)
  (dnp no)
  (fields_autoplaced yes)
  (property "Reference" "#FLG01" (at 152.4 59.055 0) (hide yes) (show_name no) (do_not_autoplace no) (effects (font (size 1.27 1.27))))
  (property "Value" "PWR_FLAG" (at 152.4 55.88 0) (show_name no) (do_not_autoplace no) (effects (font (size 1.27 1.27))))
  (property "Footprint" "" (at 152.4 60.96 0) (hide yes) (show_name no) (do_not_autoplace no) (effects (font (size 1.27 1.27))))
  (property "Datasheet" "" (at 152.4 60.96 0) (hide yes) (show_name no) (do_not_autoplace no) (effects (font (size 1.27 1.27))))
  (property "Description" "Special symbol for telling ERC where power comes from" (at 152.4 60.96 0) (hide yes) (show_name no) (do_not_autoplace no) (effects (font (size 1.27 1.27))))
  (pin "1"))
 (symbol
  (lib_id "power:+5V")
  (at 115.57 91.44 0)
  (unit 1)
  (body_style 1)
  (exclude_from_sim no)
  (in_bom yes)
  (on_board yes)
  (in_pos_files yes)
  (dnp no)
  (fields_autoplaced yes)
  (property "Reference" "#PWR020" (at 115.57 95.25 0) (hide yes) (show_name no) (do_not_autoplace no) (effects (font (size 1.27 1.27))))
  (property "Value" "+5V_PUMP" (at 115.57 86.36 0) (show_name no) (do_not_autoplace no) (effects (font (size 1.27 1.27))))
  (property "Footprint" "" (at 115.57 91.44 0) (hide yes) (show_name no) (do_not_autoplace no) (effects (font (size 1.27 1.27))))
  (property "Datasheet" "" (at 115.57 91.44 0) (hide yes) (show_name no) (do_not_autoplace no) (effects (font (size 1.27 1.27))))
  (property "Description" "Power symbol creates a global label with name \"+5V\"" (at 115.57 91.44 0) (hide yes) (show_name no) (do_not_autoplace no) (effects (font (size 1.27 1.27))))
  (pin "1"))
 (symbol
  (lib_id "Device:R")
  (at 129.54 67.31 0)
  (unit 1)
  (body_style 1)
  (exclude_from_sim no)
  (in_bom yes)
  (on_board yes)
  (in_pos_files yes)
  (dnp no)
  (fields_autoplaced yes)
  (property "Reference" "R2" (at 132.08 66.0399 0) (show_name no) (do_not_autoplace no) (effects (font (size 1.27 1.27)) (justify left)))
  (property "Value" "10kΩ" (at 132.08 68.5799 0) (show_name no) (do_not_autoplace no) (effects (font (size 1.27 1.27)) (justify left)))
  (property "Footprint" "RF_Module:ESP32-WROOM-32E" (at 127.762 67.31 90) (hide yes) (show_name no) (do_not_autoplace no) (effects (font (size 1.27 1.27))))
  (property "Datasheet" "" (at 129.54 67.31 0) (hide yes) (show_name no) (do_not_autoplace no) (effects (font (size 1.27 1.27))))
  (property "Description" "Resistor" (at 129.54 67.31 0) (hide yes) (show_name no) (do_not_autoplace no) (effects (font (size 1.27 1.27))))
  (pin "1")
  (pin "2"))
 (symbol
  (lib_id "power:+3V3")
  (at 129.54 63.5 0)
  (unit 1)
  (body_style 1)
  (exclude_from_sim no)
  (in_bom yes)
  (on_board yes)
  (in_pos_files yes)
  (dnp no)
  (fields_autoplaced yes)
  (property "Reference" "#PWR018" (at 129.54 67.31 0) (hide yes) (show_name no) (do_not_autoplace no) (effects (font (size 1.27 1.27))))
  (property "Value" "+3V3" (at 129.54 58.42 0) (show_name no) (do_not_autoplace no) (effects (font (size 1.27 1.27))))
  (property "Footprint" "" (at 129.54 63.5 0) (hide yes) (show_name no) (do_not_autoplace no) (effects (font (size 1.27 1.27))))
  (property "Datasheet" "" (at 129.54 63.5 0) (hide yes) (show_name no) (do_not_autoplace no) (effects (font (size 1.27 1.27))))
  (property "Description" "Power symbol creates a global label with name \"+3V3\"" (at 129.54 63.5 0) (hide yes) (show_name no) (do_not_autoplace no) (effects (font (size 1.27 1.27))))
  (pin "1"))
 (symbol
  (lib_id "power:GND")
  (at 139.7 63.5 180)
  (unit 1)
  (body_style 1)
  (exclude_from_sim no)
  (in_bom yes)
  (on_board yes)
  (in_pos_files yes)
  (dnp no)
  (fields_autoplaced yes)
  (property "Reference" "#PWR019" (at 139.7 57.15 0) (hide yes) (show_name no) (do_not_autoplace no) (effects (font (size 1.27 1.27))))
  (property "Value" "GND" (at 139.7 58.42 0) (show_name no) (do_not_autoplace no) (effects (font (size 1.27 1.27))))
  (property "Footprint" "" (at 139.7 63.5 0) (hide yes) (show_name no) (do_not_autoplace no) (effects (font (size 1.27 1.27))))
  (property "Datasheet" "" (at 139.7 63.5 0) (hide yes) (show_name no) (do_not_autoplace no) (effects (font (size 1.27 1.27))))
  (property "Description" "Power symbol creates a global label with name \"GND\" , ground" (at 139.7 63.5 0) (hide yes) (show_name no) (do_not_autoplace no) (effects (font (size 1.27 1.27))))
  (pin "1"))
 (symbol
  (lib_id "power:PWR_FLAG")
  (at 153.67 146.05 180)
  (unit 1)
  (body_style 1)
  (exclude_from_sim no)
  (in_bom yes)
  (on_board yes)
  (in_pos_files yes)
  (dnp no)
  (fields_autoplaced yes)
  (property "Reference" "#FLG04" (at 153.67 147.955 0) (hide yes) (show_name no) (do_not_autoplace no) (effects (font (size 1.27 1.27))))
  (property "Value" "PWR_FLAG" (at 153.67 151.13 0) (show_name no) (do_not_autoplace no) (effects (font (size 1.27 1.27))))
  (property "Footprint" "" (at 153.67 146.05 0) (hide yes) (show_name no) (do_not_autoplace no) (effects (font (size 1.27 1.27))))
  (property "Datasheet" "" (at 153.67 146.05 0) (hide yes) (show_name no) (do_not_autoplace no) (effects (font (size 1.27 1.27))))
  (property "Description" "Special symbol for telling ERC where power comes from" (at 153.67 146.05 0) (hide yes) (show_name no) (do_not_autoplace no) (effects (font (size 1.27 1.27))))
  (pin "1"))
 (symbol
  (lib_id "power:GND")
  (at 115.57 124.46 0)
  (unit 1)
  (body_style 1)
  (exclude_from_sim no)
  (in_bom yes)
  (on_board yes)
  (in_pos_files yes)
  (dnp no)
  (fields_autoplaced yes)
  (property "Reference" "#PWR023" (at 115.57 130.81 0) (hide yes) (show_name no) (do_not_autoplace no) (effects (font (size 1.27 1.27))))
  (property "Value" "GND" (at 115.57 129.54 0) (show_name no) (do_not_autoplace no) (effects (font (size 1.27 1.27))))
  (property "Footprint" "" (at 115.57 124.46 0) (hide yes) (show_name no) (do_not_autoplace no) (effects (font (size 1.27 1.27))))
  (property "Datasheet" "" (at 115.57 124.46 0) (hide yes) (show_name no) (do_not_autoplace no) (effects (font (size 1.27 1.27))))
  (property "Description" "Power symbol creates a global label with name \"GND\" , ground" (at 115.57 124.46 0) (hide yes) (show_name no) (do_not_autoplace no) (effects (font (size 1.27 1.27))))
  (pin "1")))
